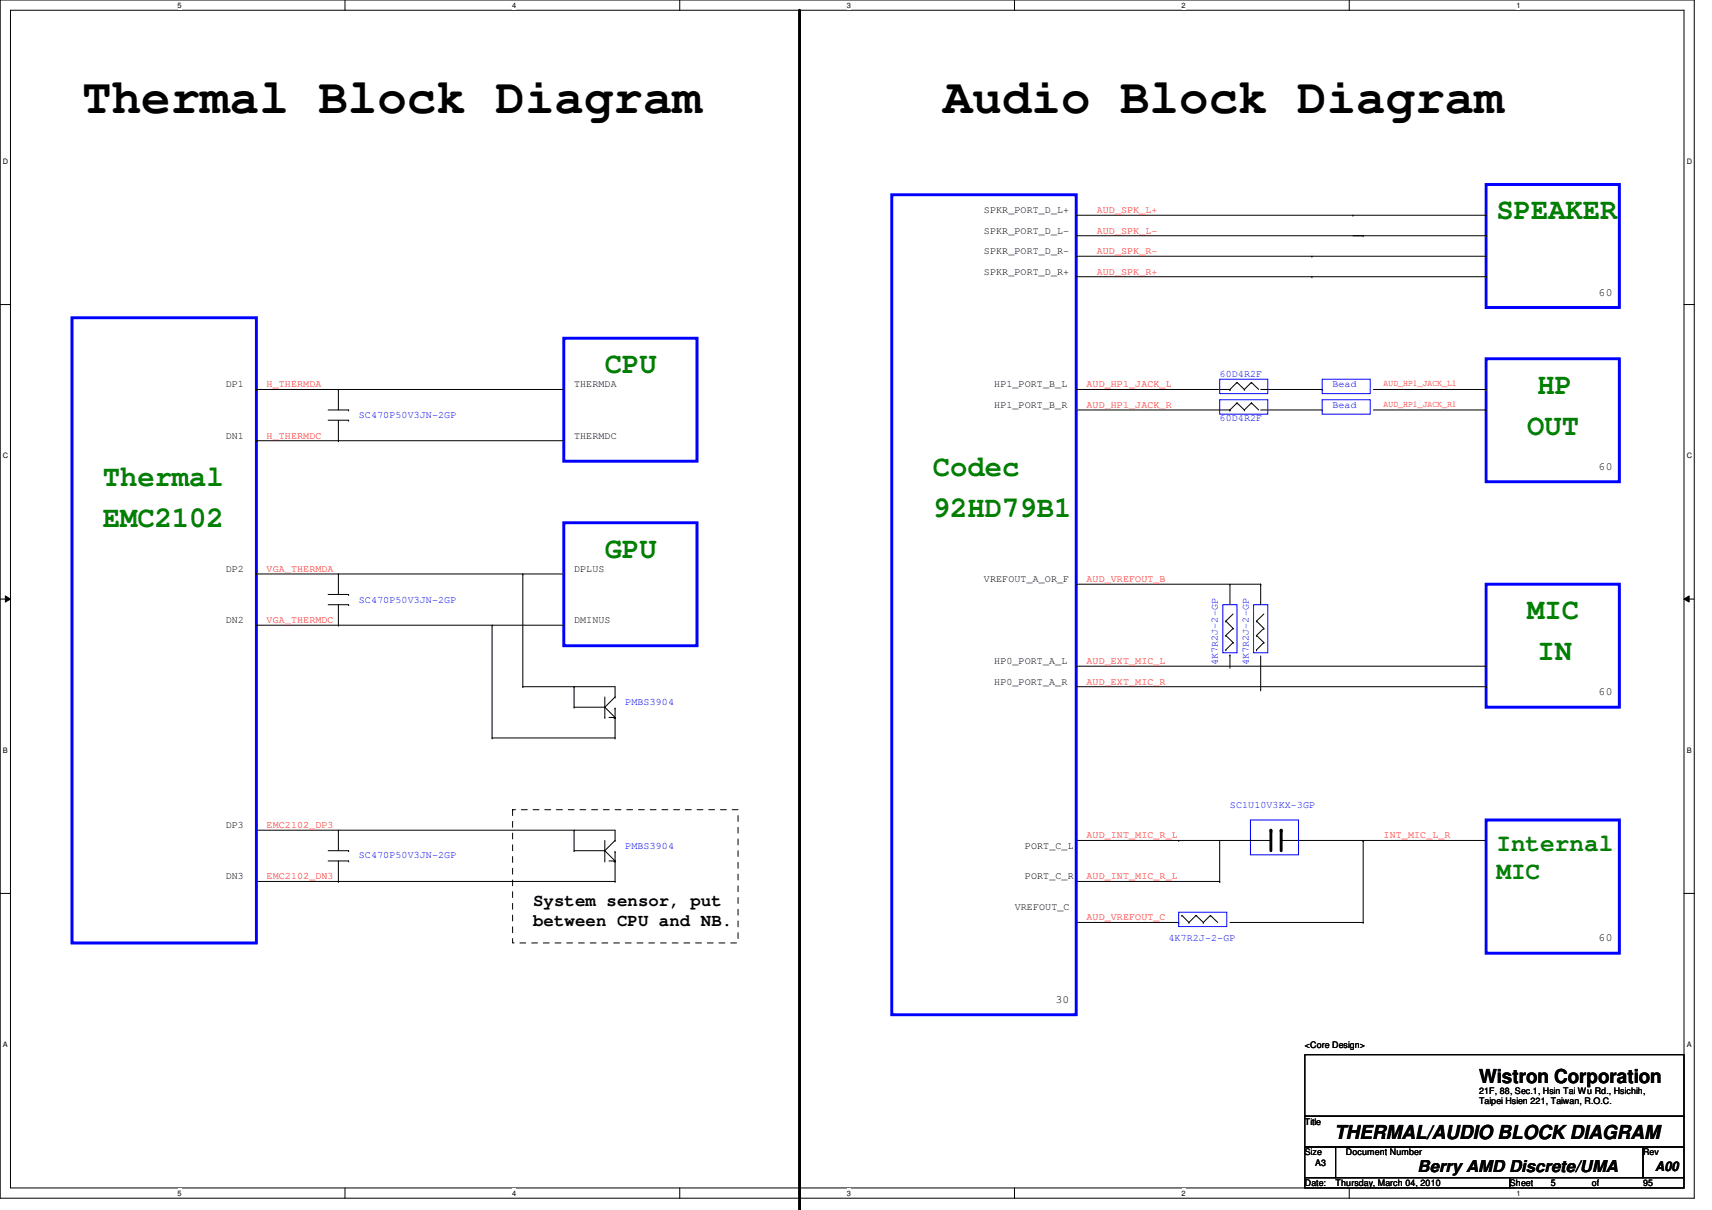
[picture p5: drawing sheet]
<svg xmlns="http://www.w3.org/2000/svg" width="297mm" height="210mm" viewBox="0 0 297 210" stroke-linecap="round" stroke-linejoin="round" font-family="sans-serif">
<path d="M0 0h294v207.9h-294zM1.8 1.8h290.4v204.3h-290.4z" fill="none" stroke="#000" stroke-width=".17"/>
<g fill="#fff">
<path d="M30.8 .2h.7v1.4h-.7z"/>
<path d="M30.8 206.2h.7v1.4h-.7z"/>
</g>
<path d="M59.9 0v1.8M59.9 206.1v1.8" fill="none" stroke="#000" stroke-width=".17"/>
<g fill="#fff">
<path d="M88.9 .2h.6v1.4h-.6z"/>
<path d="M88.9 206.2h.6v1.4h-.6z"/>
</g>
<path d="M117.9 0v1.8M117.9 206.1v1.8" fill="none" stroke="#000" stroke-width=".17"/>
<g fill="#fff">
<path d="M146.9 .2h.7v1.4h-.7z"/>
<path d="M146.9 206.2h.7v1.4h-.7z"/>
</g>
<path d="M176 0v1.8M176 206.1v1.8" fill="none" stroke="#000" stroke-width=".17"/>
<g fill="#fff">
<path d="M205 .2h.7v1.4h-.7z"/>
<path d="M205 206.2h.7v1.4h-.7z"/>
</g>
<path d="M234.1 0v1.8M234.1 206.1v1.8" fill="none" stroke="#000" stroke-width=".17"/>
<g fill="#fff">
<path d="M263.1 .2h.7v1.4h-.7z"/>
<path d="M263.1 206.2h.7v1.4h-.7z"/>
<path d="M.5 27.3h.9v1.4h-.9z"/>
<path d="M292.6 27.3h.9v1.4h-.9z"/>
<path d="M.5 78.4h.9v1.4h-.9z"/>
<path d="M292.6 78.4h.9v1.4h-.9z"/>
</g>
<path d="M0 52.8h1.8M292.2 52.8h1.8" fill="none" stroke="#000" stroke-width=".17"/>
<g fill="#fff">
<path d="M.5 129.5h.8v1.4h-.8z"/>
<path d="M292.6 129.5h.9v1.4h-.9z"/>
</g>
<path d="M0 103.9h1.8M.9 103.4l.9 .5-.9 .5zM292.2 103.9l.9-.5v1zM292.2 103.9h1.8" fill="none" stroke="#000" stroke-width=".17"/>
<path d="M.9 103.4l.9 .5-.9 .5zM292.2 103.9l.9-.5v1z" fill="#000"/>
<g fill="#fff">
<path d="M.5 180.5h.8v1.4h-.8z"/>
<path d="M292.6 180.5h.9v1.4h-.9z"/>
</g>
<g fill="none" stroke="#000" stroke-width=".17">
<path d="M186.7 37.3h71.1M234.7 37.3h.1M257.8 37.3h.1M186.7 44.4h71.1M186.7 48h71.1M186.7 40.9h71.1M227.6 44.4h.1M227.6 48h.1M236.5 40.9h.1M257.8 48h.1M257.8 40.9h.1M257.8 44.4h.1"/>
<path d="M44.5 67.6h.1M44.5 76.5h.1M44.5 67.6h53.3M44.5 76.5h53.3M56.9 72.9h3.6M56.9 71.1h3.6M58.7 67.6h.1M58.7 76.5h.1M58.7 67.6v3.5M58.7 72.9v3.6M60.5 72.9h.1M60.5 71.1h.1"/>
<path d="M186.7 67.6h26.7M186.7 71.1h26.7M213.4 67.6h.1M213.4 71.1h.1M214.6 66.3h.1M214.6 69.9h.1M214.6 66.3l1.3 1.3M214.6 66.3l-1.2 1.3M214.6 69.9l1.3 1.2M214.6 69.9l-1.2 1.2M215.9 67.6h.1M215.9 71.1h.1"/>
<path d="M217.1 66.3h.1M217.1 69.9h.1M217.1 66.3l1.3 1.3M217.1 66.3l-1.2 1.3M217.1 69.9l1.3 1.2M217.1 69.9l-1.2 1.2M218.7 67.6h10.7M218.7 71.1h10.7M229.4 67.6h.1M229.4 71.1h.1M238.3 67.6h19.5M238.3 71.1h19.5"/>
<path d="M257.8 67.6h.1M257.8 71.1h.1M44.5 99.6h.1M44.5 99.6h53.3M58.7 99.6h.1M58.7 99.6v3.5M90.7 99.6h.1M90.7 99.6v19.5M44.5 108.5h.1M44.5 108.5h53.3M56.9 104.9h3.6M56.9 103.1h3.6"/>
<path d="M58.7 108.5h.1M58.7 104.9v3.6M60.5 104.9h.1M60.5 103.1h.1M85.4 108.5h.1M85.4 108.5v19.5M90.7 119.1h.1M90.7 119.1h16v1.8M99.6 119.1h.1M99.6 119.1v3.6M186.7 115.6h71.1M186.7 119.1h71.1"/>
<path d="M186.7 101.3h32M212.7 107.7h.1M212.7 110.2h.1M212.7 112.7h.1M212.7 107.7l1.2 1.3M212.7 110.2l1.2 1.3M213.4 101.3h.1M213.4 113.6h.1M213.4 101.3v3.6M213.4 113.6v2.3M213.9 109h.1M213.9 111.5h.1"/>
<path d="M213.9 106.5l-1.2 1.2M213.9 109l-1.2 1.2M213.9 111.5l-1.2 1.2M218 107.7h.1M218 110.2h.1M218 112.7h.1M218 107.7l1.3 1.3M218 110.2l1.3 1.3M218.7 101.3h.1M218.7 119.7h.1M218.7 101.3v3.6M218.7 113.8v5.9"/>
<path d="M219.3 109h.1M219.3 111.5h.1M219.3 106.5l-1.3 1.2M219.3 109l-1.3 1.2M219.3 111.5l-1.3 1.2M257.8 115.6h.1M257.8 119.1h.1M85.4 128h.1M85.4 128h21.3M99.6 122.7h.1M99.6 122.7h5.3M104.9 122.7h.1"/>
<path d="M104.9 124.5h.1M104.9 120.9v3.6M104.9 122.7l1.8 1.8M105.7 124.5h.8M106.5 124.5h.1M106.7 120.9h.1M106.7 124.5h.1M106.7 128h.1M106.7 122.9h.1M106.7 122.9v5.1M106.7 120.9l-1.8 1.8M0 155h1.8"/>
<path d="M44.5 144h.1M44.5 152.9h.1M44.5 144h62.2v1.8M44.5 152.9h62.2M56.9 149.4h3.6M56.9 147.6h3.6M58.7 144h.1M58.7 152.9h.1M58.7 144v3.6M58.7 149.4v3.5M60.5 149.4h.1M60.5 147.6h.1"/>
<path d="M99.6 147.6h.1M99.6 144h.1M99.6 147.6h5.3M99.6 144v3.6M104.9 147.6h.1M104.9 149.4h.1M104.9 147.6l1.8 1.8M104.9 145.8v3.6M105.7 149.4h.8M106.5 149.4h.1M106.7 145.8h.1M106.7 149.4h.1"/>
<path d="M106.7 152.9h.1M106.7 147.7h.1M106.7 147.7v5.2M106.7 145.8l-1.8 1.8M186.7 152.9h24.9M186.7 145.8h33.8M204.5 145.8h.1M205.1 158.8h.1M205.1 158.8l1.2 1.2M207.5 158.8h.1M207.5 158.8l1.3 1.2M207.5 158.8l-1.2 1.2"/>
<path d="M210 158.8h.1M210 158.8l1.3 1.2M210 158.8l-1.2 1.2M211.6 152.9h.1M211.6 145.8v7.1M220.5 145.8h.1M222.3 145.8h35.5M236.5 145.8h.1M236.5 145.8v14.2M257.8 145.8h.1M292.2 155h1.8M186.7 160h17.8"/>
<path d="M204.5 160h.1M206.3 160h.1M208.8 160h.1M213.4 160h23.1M236.5 160h.1M226.4 183h65.8v10.6h-65.8zM226.4 193.6h65.8v5.4h-65.8zM226.4 199h5.3v5.3h-5.3zM231.7 199h53.4v5.3h-53.4zM285.1 199h7.1v5.3h-7.1zM226.4 204.3h35.6v1.8h-35.6zM262 204.3h30.2v1.8h-30.2z"/>
</g>
<path d="M154.7 33.8h32v142.2h-32zM257.8 32h23.2v21.3h-23.2zM12.5 55.1h32v108.5h-32zM97.8 58.7h23.1v21.3h-23.1zM257.8 62.2h23.2v21.4h-23.2zM97.8 90.7h23.1v21.3h-23.1zM257.8 101.3h23.2v21.4h-23.2zM257.8 142.2h23.2v23.2h-23.2z" fill="none" stroke="#00f" stroke-width=".51"/>
<path d="M138.7 1.8v208.1M220.5 144v3.6M222.3 144v3.6" fill="none" stroke="#000" stroke-width=".51"/>
<path d="M88.9 140.5h39.2v23.1h-39.2z" fill="none" stroke="#000" stroke-width=".17" stroke-dasharray="1 1 1 1 1 1 1 1"/>
<path d="M211.6 65.8h8.4v2.5h-8.4zM211.6 69.3h8.4v2.5h-8.4zM229.4 65.8h8.3v2.5h-8.3zM229.4 69.3h8.3v2.5h-8.3zM212.2 104.9h2.4v8.3h-2.4zM217.5 104.9h2.5v8.3h-2.5zM204.5 158.2h8.3v2.5h-8.3zM217 142.2h8.3v6.1h-8.3z" fill="none" stroke="#00f" stroke-width=".17"/>
<g fill="#000">
<circle cx="220.5" cy="144" r=".25"/>
<circle cx="222.3" cy="144" r=".25"/>
</g>
<g font-size="8.5">
<text x="14.3" y="19.6">Thermal Block Diagram</text>
<text x="163.6" y="19.6">Audio Block Diagram</text>
</g>
<g font-size="5.1" fill="#008000">
<text x="259.6" y="38.1">SPEAKER</text>
<text x="104.9" y="64.7">CPU</text>
<text x="266.7" y="68.3">HP</text>
<text x="265" y="75.4">OUT</text>
<text x="161.8" y="82.5">Codec</text>
<text x="17.8" y="84.3">Thermal</text>
<text x="161.8" y="89.6">92HD79B1</text>
<text x="17.8" y="91.4">EMC2102</text>
<text x="104.9" y="96.7">GPU</text>
<text x="265" y="107.4">MIC</text>
<text x="266.7" y="114.5">IN</text>
</g>
<g font-size="4.2" fill="#008000">
<text x="259.6" y="147.6">Internal</text>
<text x="259.6" y="152.4">MIC</text>
</g>
<g font-size="3.3">
<text x="256.6" y="187.9">Wistron Corporation</text>
<text x="231.5" y="197.6">THERMAL/AUDIO BLOCK DIAGRAM</text>
</g>
<g font-size="3">
<text x="92.5" y="157.2">System sensor, put</text>
<text x="92.5" y="160.6">between CPU and NB.</text>
</g>
<text font-size="2.8" x="246" y="203.3">Berry AMD Discrete/UMA</text>
<text font-size="2.3" x="287.2" y="203.2">A00</text>
<g font-size="1.9">
<text x="277.4" y="51.3">60</text>
<text x="277.4" y="81.5">60</text>
<text x="277.4" y="120.6">60</text>
<text x="277.4" y="163.3">60</text>
<text x="183.2" y="174">30</text>
</g>
<g font-size="1.7">
<text x="170.7" y="37">SPKR_PORT_D_L+</text>
<text x="170.7" y="40.5">SPKR_PORT_D_L-</text>
<text x="170.7" y="44.1">SPKR_PORT_D_R-</text>
<text x="170.7" y="47.6">SPKR_PORT_D_R+</text>
<text x="39.2" y="67.2">DP1</text>
<text x="99.6" y="67.2">THERMDA</text>
<text x="172.5" y="70.7">HP1_PORT_B_R</text>
<text x="172.5" y="67.2">HP1_PORT_B_L</text>
<text x="39.2" y="76.1">DN1</text>
<text x="99.6" y="76.1">THERMDC</text>
<text x="39.2" y="99.2">DP2</text>
<text x="99.6" y="99.2">DPLUS</text>
<text x="170.7" y="101">VREFOUT_A_OR_F</text>
<text x="39.2" y="108.1">DN2</text>
<text x="99.6" y="108.1">DMINUS</text>
<text x="172.5" y="115.2">HP0_PORT_A_L</text>
<text x="172.5" y="118.7">HP0_PORT_A_R</text>
<text x="39.2" y="143.6">DP3</text>
<text x="177.8" y="147.2">PORT_C_L</text>
<text x="39.2" y="152.5">DN3</text>
<text x="177.8" y="152.5">PORT_C_R</text>
<text x="176.1" y="157.9">VREFOUT_C</text>
</g>
<g font-size="1.7" fill="#f00">
<text x="190.3" y="37">AUD_SPK_L+</text>
<text x="190.3" y="40.5">AUD_SPK_L-</text>
<text x="190.3" y="44.1">AUD_SPK_R-</text>
<text x="190.3" y="47.6">AUD_SPK_R+</text>
<text x="46.3" y="67.2">H_THERMDA</text>
<text x="188.5" y="67.2">AUD_HP1_JACK_L</text>
<text x="188.5" y="70.7">AUD_HP1_JACK_R</text>
<text x="46.3" y="76.1">H_THERMDC</text>
<text x="46.3" y="99.2">VGA_THERMDA</text>
<text x="188.5" y="101">AUD_VREFOUT_B</text>
<text x="46.3" y="108.1">VGA_THERMDC</text>
<text x="188.5" y="115.2">AUD_EXT_MIC_L</text>
<text x="188.5" y="118.7">AUD_EXT_MIC_R</text>
<text x="46.3" y="143.6">EMC2102_DP3</text>
<text x="188.5" y="145.4">AUD_INT_MIC_R_L</text>
<text x="240.1" y="145.4">INT_MIC_L_R</text>
<text x="46.3" y="152.5">EMC2102_DN3</text>
<text x="188.5" y="152.5">AUD_INT_MIC_R_L</text>
<text x="188.5" y="159.6">AUD_VREFOUT_C</text>
</g>
<g font-size="1.7" fill="#00f">
<text x="211.6" y="65.4">60D4R2F</text>
<text x="231.2" y="67.2">Bead</text>
<text x="231.2" y="70.7">Bead</text>
<text x="62.3" y="72.5">SC470P50V3JN-2GP</text>
<text x="211.6" y="73.1">60D4R2F</text>
<text x="62.3" y="104.5">SC470P50V3JN-2GP</text>
<text x="211.3" y="115.4" transform="rotate(-90 211.3 115.4)">4K7R2J-2-GP</text>
<text x="216.7" y="115.4" transform="rotate(-90 216.7 115.4)">4K7R2J-2-GP</text>
<text x="108.5" y="122.3">PMBS3904</text>
<text x="213.4" y="140.1">SC1U10V3KX-3GP</text>
<text x="62.3" y="148.8">SC470P50V3JN-2GP</text>
<text x="108.5" y="147.2">PMBS3904</text>
<text x="202.7" y="163.2">4K7R2J-2-GP</text>
</g>
<g font-size="1.6" fill="#f00">
<text x="240.1" y="67">AUD_HP1_JACK_L1</text>
<text x="240.1" y="70.6">AUD_HP1_JACK_R1</text>
</g>
<g font-size="1.6">
<text x="226.4" y="181.7">&lt;Core Design&gt;</text>
<text x="256.6" y="189.7">21F, 88, Sec.1, Hsin Tai Wu Rd., Hsichih,</text>
<text x="256.6" y="191.6">Taipei Hsien 221, Taiwan, R.O.C.</text>
<text x="226.4" y="195.1">Title</text>
<text x="226.4" y="200.4">Size</text>
<text x="228.2" y="202.2">A3</text>
<text x="233.5" y="200.4">Document Number</text>
<text x="285.1" y="200.4">Rev</text>
<text x="226.4" y="205.7">Date:</text>
<text x="231.7" y="205.7">Thursday, March 04, 2010</text>
<text x="262" y="205.7">Sheet</text>
<text x="269.1" y="205.7">5</text>
<text x="276.2" y="205.7">of</text>
<text x="285.1" y="205.7">95</text>
</g>
<g font-size="1.3">
<text x="30.8" y="1.3">5</text>
<text x="88.9" y="1.3">4</text>
<text x="146.9" y="1.3">3</text>
<text x="205" y="1.3">2</text>
<text x="263.1" y="1.3">1</text>
<text x=".5" y="28.4">D</text>
<text x="292.6" y="28.4">D</text>
<text x=".5" y="79.5">C</text>
<text x="292.6" y="79.5">C</text>
<text x=".5" y="130.6">B</text>
<text x="292.6" y="130.6">B</text>
<text x=".5" y="181.7">A</text>
<text x="292.6" y="181.7">A</text>
<text x="30.8" y="207.4">5</text>
<text x="88.9" y="207.4">4</text>
<text x="146.9" y="207.4">3</text>
<text x="205" y="207.4">2</text>
<text x="263.1" y="207.4">1</text>
</g>
</svg>
